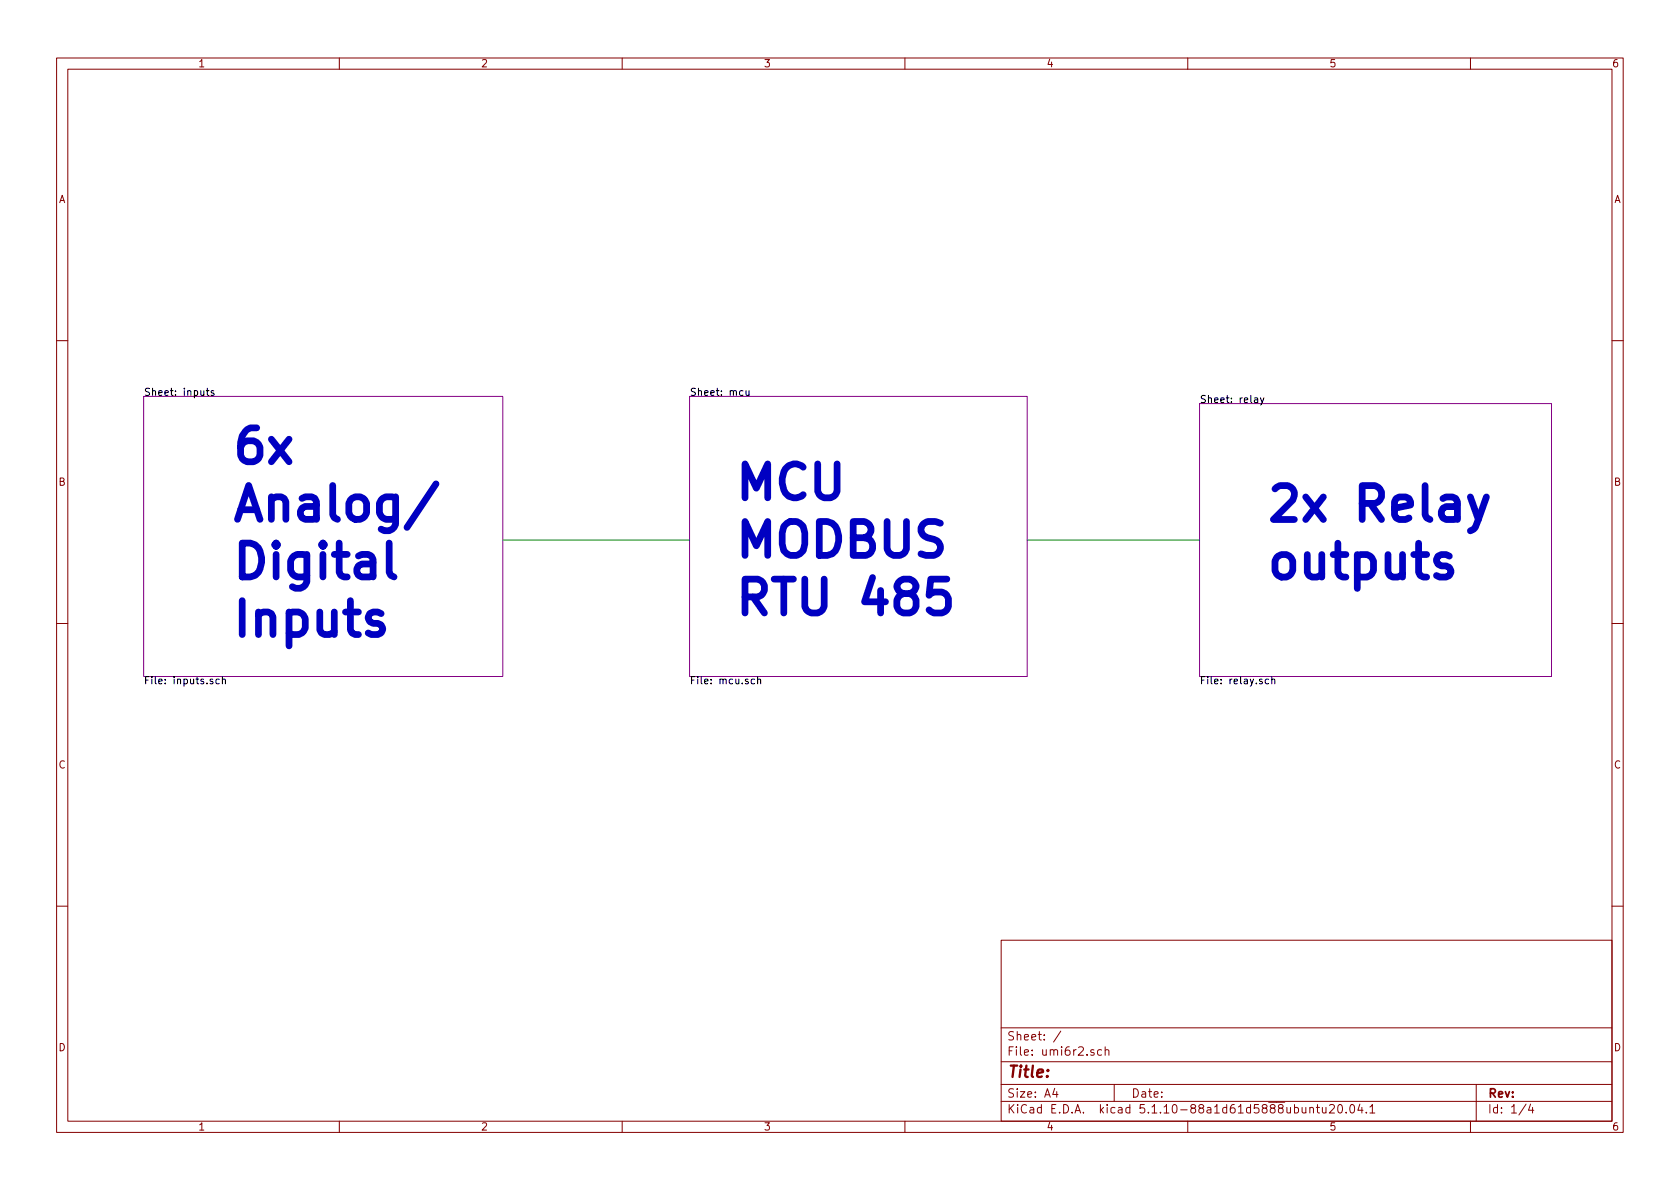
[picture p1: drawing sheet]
<svg xmlns="http://www.w3.org/2000/svg" width="297mm" height="210mm" viewBox="0 0 297 210" stroke-linecap="round" stroke-linejoin="round" font-family="sans-serif">
<g fill="none" stroke="#840000" stroke-width=".18">
<path d="M10 10.3h277v189.9h-277zM12 12.2h273v186.1h-273zM60 10.3v1.9M110 10.3v1.9M160 10.3v1.9M210 10.3v1.9M260 10.3v1.9M10 60.2h2M285 60.2h2M10 110.3h2M285 110.3h2M10 160.2h2"/>
<path d="M177 166.3h108v32h-108zM285 160.2h2M60 198.3v1.9M110 198.3v1.9M160 198.3v1.9M177 194.8h108M177 191.8h108M177 187.8h108M177 181.8h108M186.5 192.5l-.4 1h1M186.8 193v1M187.6 182.3l-1.3 2"/>
<path d="M193.4 185.7a.37 .37 0 0 0-.6 .1l.1 .2 .5 .2 .1 .1-.2 .3-.5-.1M194.8 185.7l-.5-.1-.2 .3 .1 .6h.6M195.4 185.7h.1a.37 .37 0 0 1 .6 .1v.8M195.4 185.1v1.5M197 191.8v3M210 198.3v1.9M231.6 196l.2-.2 .4 .1v.9M231.6 195.8v1M232.7 195.8h.6M232.9 195.3v1.3l.4 .2M233.8 195.8l.1 .9 .3 .1 .2-.1M234.4 195.8v1"/>
<path d="M235.1 195.5l.2-.2h.4l.2 .5-.9 1h.9M236.7 195.4l.3-.1a.94 .94 0 0 1 0 1.5h-.1a1 1 0 0 1-.2-1.4zM238 196.7v.1M238.8 195.5l.3-.2a.94 .94 0 0 1 0 1.5 .82 .82 0 0 1-.3-1.3zM240.4 195.2l-.3 1.1h.9M240.8 195.8v1M241.6 196.7v.1M242.2 195.8l.4-.5v1.5M242.2 196.8h.9M260 198.3v1.9M261 191.8v6.5M269.8 195.2l-1.2 2"/>
<path d="M270.6 195.2l-.3 1.1h.9M271 195.8v1"/>
</g>
<path d="M25.4 70.1h63.5v49.5h-63.5zM121.9 70.1h59.7v49.5h-59.7zM212.1 71.4h62.2v48.2h-62.2z" fill="none" stroke="#840084" stroke-width=".18"/>
<g fill="none" stroke="#000" stroke-width=".18">
<path d="M36.5 69.1h.5M36.7 68.7v1l.3 .2M37.8 69.1h-.3l-.2 .2 .1 .1 .4 .2v.3h-.5M131.4 69.1h-.4l-.2 .2 .1 .6h.5M131.9 69.1l.1 .8h.3l.1-.1M132.4 69.1v.8M221.8 70.4h.5l.1 .8M222.4 70.7h-.5l-.1 .2v.2h.6M222.9 70.4l.3 .8M223.5 70.4l-.5 1.1-.1 .1M39.3 119.7v1.2M134 119.7v1.2"/>
<path d="M224.9 119.7v1.2M38.8 120.1h-.4l-.2 .2 .1 .6h.5M39.3 120.2l.2-.1h.3l.1 .8M133.4 120.1h-.4l-.2 .2 .1 .6h.5M134 120.2l.1-.1h.3l.1 .8M224.3 120.1h-.3l-.3 .2 .1 .6h.5M224.9 120.2l.1-.1h.3l.1 .8"/>
</g>
<path d="M88.9 95.5h33M181.6 95.5h30.5" fill="none" stroke="#008400" stroke-width=".18"/>
<path d="M68.8 96v5.2l.3 .5 .6 .3M77.1 85.6l-5.1 7.7M260 87.9l1.4 4M262.8 87.9l-2 5.4-.8 .6M167.4 102.4h-2.8l-.3 2.9 .8-.6h1.4l.6 .3 .6 .8v1.5l-.3 .5-.9 .6h-1.4l-.8-.6" fill="none" stroke="#0000c2" stroke-width="1.2"/>
<g font-size="8.3" fill="#0000c2">
<text x="40.6" y="82">6x</text>
<text x="129.5" y="88.3">MCU</text>
<text x="40.6" y="92.1">Analog/</text>
<text x="223.5" y="92.2">2x Relay</text>
<text x="129.5" y="98.5">MODBUS</text>
<text x="40.6" y="102.3">Digital</text>
<text x="223.5" y="102.4">outputs</text>
<text x="40.6" y="112.5">Inputs</text>
<text x="129.5" y="108.7">RTU 485</text>
</g>
<text font-size="2.8" fill="#840000" x="178" y="190.5">Title:</text>
<g font-size="2.1" fill="#840000">
<text x="178" y="184">Sheet: /</text>
<text x="178" y="186.7">File: umi6r2.sch</text>
<text x="178" y="196.9">KiCad E.D.A. kicad 5.1.10-88a1d61d5888ubuntu20.04.1</text>
<text x="178" y="194.1">Size: A4</text>
<text x="200" y="194.1">Date:</text>
<text x="263" y="194.1">Rev:</text>
<text x="263" y="196.9">Id: 1/4</text>
</g>
<g font-size="1.8" fill="#840000">
<text x="35" y="11.9">1</text>
<text x="85" y="11.9">2</text>
<text x="135" y="11.9">3</text>
<text x="185" y="11.9">4</text>
<text x="235" y="11.9">5</text>
<text x="285" y="11.9">6</text>
<text x="10.4" y="35.9">A</text>
<text x="285.4" y="35.9">A</text>
<text x="10.4" y="85.9">B</text>
<text x="285.4" y="85.9">B</text>
<text x="10.4" y="135.9">C</text>
<text x="285.4" y="135.9">C</text>
<text x="10.4" y="185.9">D</text>
<text x="285.4" y="185.9">D</text>
<text x="35" y="199.9">1</text>
<text x="85" y="199.9">2</text>
<text x="135" y="199.9">3</text>
<text x="185" y="199.9">4</text>
<text x="235" y="199.9">5</text>
<text x="285" y="199.9">6</text>
</g>
<g font-size="1.8">
<text x="25.4" y="70">Sheet: inputs</text>
<text x="121.9" y="70">Sheet: mcu</text>
<text x="212.1" y="71.3">Sheet: relay</text>
<text x="25.4" y="121">File: inputs.sch</text>
<text x="121.9" y="121">File: mcu.sch</text>
<text x="212.1" y="121">File: relay.sch</text>
</g>
</svg>
